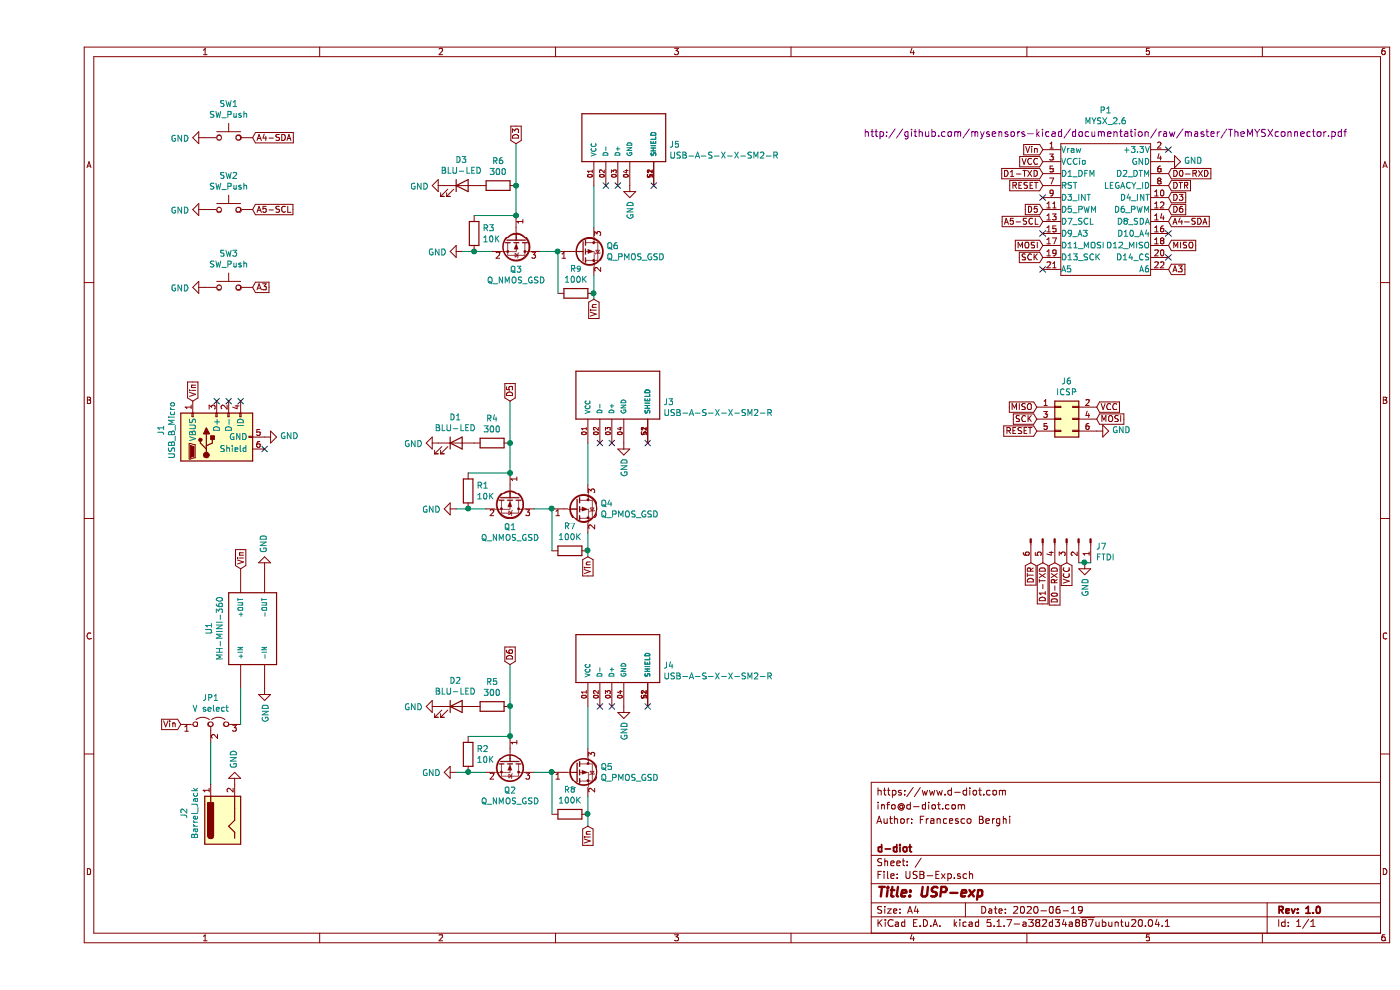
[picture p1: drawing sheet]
EESchema Schematic File Version 4
EELAYER 30 0
EELAYER END
$Descr A4 11693 8268
encoding utf-8
Sheet 1 1
Title "USP-exp"
Date "2020-06-19"
Rev "1.0"
Comp "d-diot"
Comment1 ""
Comment2 "Author: Francesco Berghi"
Comment3 "info@d-diot.com"
Comment4 "https://www.d-diot.com"
$EndDescr
$Comp
L mysensors_connectors:MYSX_2.6 P1
U 1 1
P 8400 1250
F 0 "P1" H 8925 1581 50  0000 C CNN
F 1 "MYSX_2.6" H 8925 1490 50  0000 C CNN
F 2 "mysensors_connectors:MYSX_2.6_SOCKET" H 8400 50  60  0001 C CNN
F 3 "http://github.com/mysensors-kicad/documentation/raw/master/TheMYSXconnector.pdf" H 8925 1391 60  0000 C CNN
F 4 "Female 2.54 mm pin header THT 2x11" H 8400 1250 50  0001 C CNN "Description"
F 5 "https://lcsc.com/product-detail/Pin-Header-Female-Header_CONNFLY-Elec-DS1023-2-11SF11_C132126.html" H 8400 1250 50  0001 C CNN "Link"
F 6 "1" H 8400 1250 50  0001 C CNN "MOQ"
F 7 "DS1023-2*11SF11" H 8400 1250 50  0001 C CNN "MPN"
F 8 "CONNFLY Elec" H 8400 1250 50  0001 C CNN "Manufacturer"
F 9 "0.13" H 8400 1250 50  0001 C CNN "Price"
F 10 "C132126" H 8400 1250 50  0001 C CNN "VPN"
F 11 "LCSC" H 8400 1250 50  0001 C CNN "Vendor"
	1    8400 1250
	1    0    0    -1  
$EndComp
$Comp
L power:GND #PWR019
U 1 1
P 9450 1350
F 0 "#PWR019" H 9450 1100 50  0001 C CNN
F 1 "GND" V 9455 1222 50  0000 R CNN
F 2 "" H 9450 1350 50  0001 C CNN
F 3 "" H 9450 1350 50  0001 C CNN
	1    9450 1350
	0    -1   -1   0   
$EndComp
$Comp
L USB-A-S-X-X-SM2-R:USB-A-S-X-X-SM2-R J5
U 1 1
P 4850 1150
F 0 "J5" V 4789 720 50  0000 R CNN
F 1 "USB-A-S-X-X-SM2-R" V 4698 720 50  0000 R CNN
F 2 "USB-A-S-X-X-SM2-R:SAMTEC_USB-A-S-X-X-SM2-R" H 4850 1150 50  0001 L BNN
F 3 "https://datasheet.lcsc.com/szlcsc/1811131821_Jing-Extension-of-the-Electronic-Co-YJ-USB-AF-SMT-01_C8328.pdf" H 4850 1150 50  0001 L BNN
F 4 "7.8 mm" H 4850 1150 50  0001 L BNN "Field4"
F 5 "Manufacturer Recommendations" H 4850 1150 50  0001 L BNN "Field5"
F 6 "Samtec" H 4850 1150 50  0001 L BNN "Field6"
F 7 "USB type A female connector SMD" H 4850 1150 50  0001 C CNN "Description"
F 8 "https://lcsc.com/product-detail/USB-Connectors_Jing-Extension-of-the-Electronic-Co-YJ-USB-AF-SMT-01_C8328.html" H 4850 1150 50  0001 C CNN "Link"
F 9 "10" H 4850 1150 50  0001 C CNN "MOQ"
F 10 "YJ-USB-AF-SMT-01" H 4850 1150 50  0001 C CNN "MPN"
F 11 "Jing Extension of the Electronic Co." H 4850 1150 50  0001 C CNN "Manufacturer"
F 12 "0.46" H 4850 1150 50  0001 C CNN "Price"
F 13 "C8328" H 4850 1150 50  0001 C CNN "VPN"
F 14 "LCSC" H 4850 1150 50  0001 C CNN "Vendor"
	1    4850 1150
	0    -1   -1   0   
$EndComp
$Comp
L Connector:Barrel_Jack J2
U 1 1
P 1550 6850
F 0 "J2" H 1607 7175 50  0000 C CNN
F 1 "Barrel_Jack" H 1607 7084 50  0000 C CNN
F 2 "Connector_BarrelJack:BarrelJack_Wuerth_6941xx301002" H 1600 6810 50  0001 C CNN
F 3 "https://www.mouser.it/datasheet/2/445/694106301002-1719831.pdf" H 1600 6810 50  0001 C CNN
F 4 "5.5 mm DC Power jack " H 1550 6850 50  0001 C CNN "Description"
F 5 "https://www.mouser.it/ProductDetail/Wurth-Elektronik/694106301002?qs=a9WhcLg8qCwOEkcI62k5mA==" H 1550 6850 50  0001 C CNN "Link"
F 6 "1" H 1550 6850 50  0001 C CNN "MOQ"
F 7 "694106301002" H 1550 6850 50  0001 C CNN "MPN"
F 8 "Wuerth" H 1550 6850 50  0001 C CNN "Manufacturer"
F 9 "0.87" H 1550 6850 50  0001 C CNN "Price"
F 10 "710-694106301002 " H 1550 6850 50  0001 C CNN "VPN"
F 11 "Mouser" H 1550 6850 50  0001 C CNN "Vendor"
	1    1550 6850
	0    -1   -1   0   
$EndComp
$Comp
L USB-Exp-rescue:USB_B_Micro-Connector J1
U 1 1
P 1500 3650
F 0 "J1" H 1557 4117 50  0000 C CNN
F 1 "USB_B_Micro" H 1557 4026 50  0000 C CNN
F 2 "Connector_USB:USB_Micro-B_Molex-105017-0001" H 1650 3600 50  0001 C CNN
F 3 "https://datasheet.lcsc.com/szlcsc/1811131820_Jing-Extension-of-the-Electronic-Co-C10418_C10418.pdf" H 1650 3600 50  0001 C CNN
F 4 "Micro USB port SMD" H 1500 3650 50  0001 C CNN "Description"
F 5 "https://lcsc.com/product-detail/USB-Connectors_Jing-Extension-of-the-Electronic-Co-LCSC-MICRO-USB-5S-B-Type-horns-High-temperature_C10418.html" H 1500 3650 50  0001 C CNN "Link"
F 6 "5" H 1500 3650 50  0001 C CNN "MOQ"
F 7 "C10418" H 1500 3650 50  0001 C CNN "MPN"
F 8 "Jing Extension of the Electronic Co." H 1500 3650 50  0001 C CNN "Manufacturer"
F 9 "0.26" H 1500 3650 50  0001 C CNN "Price"
F 10 "C10418" H 1500 3650 50  0001 C CNN "VPN"
F 11 "LCSC" H 1500 3650 50  0001 C CNN "Vendor"
	1    1500 3650
	0    -1   -1   0   
$EndComp
NoConn ~ 1500 3350
NoConn ~ 1600 3350
NoConn ~ 1700 3350
NoConn ~ 1900 3750
$Comp
L power:GND #PWR05
U 1 1
P 1900 3650
F 0 "#PWR05" H 1900 3400 50  0001 C CNN
F 1 "GND" V 1905 3522 50  0000 R CNN
F 2 "" H 1900 3650 50  0001 C CNN
F 3 "" H 1900 3650 50  0001 C CNN
	1    1900 3650
	0    -1   -1   0   
$EndComp
$Comp
L power:GND #PWR04
U 1 1
P 1650 6550
F 0 "#PWR04" H 1650 6300 50  0001 C CNN
F 1 "GND" V 1655 6422 50  0000 R CNN
F 2 "" H 1650 6550 50  0001 C CNN
F 3 "" H 1650 6550 50  0001 C CNN
	1    1650 6550
	-1   0    0    1   
$EndComp
$Comp
L MH-MINI-360:MH-MINI-360 U1
U 1 1
P 1800 5250
F 0 "U1" H 1800 5617 50  0000 C CNN
F 1 "MH-MINI-360" H 1800 5526 50  0000 C CNN
F 2 "MH-MINI-360:MH-MINI-360" H 1800 5250 50  0001 L BNN
F 3 "https://www.matts-electronics.com/wp-content/uploads/2018/06/MINI-360.pdf" H 1800 5250 50  0001 C CNN
F 4 "DC adjustable buck converter mini 360" H 1800 5250 50  0001 C CNN "Description"
F 5 "https://it.aliexpress.com/item/32412017021.html" H 1800 5250 50  0001 C CNN "Link"
F 6 "1" H 1800 5250 50  0001 C CNN "MOQ"
F 7 "Mini-360" H 1800 5250 50  0001 C CNN "MPN"
F 8 "NA" H 1800 5250 50  0001 C CNN "Manufacturer"
F 9 "1" H 1800 5250 50  0001 C CNN "Price"
F 10 "NA" H 1800 5250 50  0001 C CNN "VPN"
F 11 "NA" H 1800 5250 50  0001 C CNN "Vendor"
	1    1800 5250
	0    -1   -1   0   
$EndComp
NoConn ~ 5150 1550
NoConn ~ 4850 1550
NoConn ~ 4750 1550
$Comp
L Device:Q_NMOS_GSD Q3
U 1 1
P 4000 2000
F 0 "Q3" V 4249 2000 50  0000 C CNN
F 1 "Q_NMOS_GSD" V 4340 2000 50  0000 C CNN
F 2 "Package_TO_SOT_SMD:SOT-23" H 4200 2100 50  0001 C CNN
F 3 "https://datasheet.lcsc.com/szlcsc/1912111437_JESTEK-JST2300_C404846.pdf" H 4000 2000 50  0001 C CNN
F 4 "N channel mosfet SMD SOT-23" H 4000 2000 50  0001 C CNN "Description"
F 5 "https://lcsc.com/product-detail/MOSFET_JESTEK-JST2300_C404846.html" H 4000 2000 50  0001 C CNN "Link"
F 6 "10" H 4000 2000 50  0001 C CNN "MOQ"
F 7 " JST2300" H 4000 2000 50  0001 C CNN "MPN"
F 8 "JESTEK" H 4000 2000 50  0001 C CNN "Manufacturer"
F 9 "0.41" H 4000 2000 50  0001 C CNN "Price"
F 10 "C404846" H 4000 2000 50  0001 C CNN "VPN"
F 11 "LCSC" H 4000 2000 50  0001 C CNN "Vendor"
	1    4000 2000
	0    1    1    0   
$EndComp
$Comp
L Device:Q_PMOS_GSD Q6
U 1 1
P 4550 2100
F 0 "Q6" H 4755 2146 50  0000 L CNN
F 1 "Q_PMOS_GSD" H 4755 2055 50  0000 L CNN
F 2 "Package_TO_SOT_SMD:SOT-23" H 4750 2200 50  0001 C CNN
F 3 "https://datasheet.lcsc.com/szlcsc/1912111437_JESTEK-JST3415C_C404849.pdf" H 4550 2100 50  0001 C CNN
F 4 "P channel mosfet SMD SOT-23" H 4550 2100 50  0001 C CNN "Description"
F 5 "https://lcsc.com/product-detail/MOSFET_JESTEK-JST3415C_C404849.html" H 4550 2100 50  0001 C CNN "Link"
F 6 "10" H 4550 2100 50  0001 C CNN "MOQ"
F 7 "JST3415C" H 4550 2100 50  0001 C CNN "MPN"
F 8 "JESTEK" H 4550 2100 50  0001 C CNN "Manufacturer"
F 9 "0.31" H 4550 2100 50  0001 C CNN "Price"
F 10 " C404849" H 4550 2100 50  0001 C CNN "VPN"
F 11 "LCSC" H 4550 2100 50  0001 C CNN "Vendor"
	1    4550 2100
	1    0    0    -1  
$EndComp
$Comp
L power:GND #PWR016
U 1 1
P 4950 1550
F 0 "#PWR016" H 4950 1300 50  0001 C CNN
F 1 "GND" V 4955 1422 50  0000 R CNN
F 2 "" H 4950 1550 50  0001 C CNN
F 3 "" H 4950 1550 50  0001 C CNN
	1    4950 1550
	1    0    0    -1  
$EndComp
$Comp
L power:GND #PWR013
U 1 1
P 3550 2100
F 0 "#PWR013" H 3550 1850 50  0001 C CNN
F 1 "GND" V 3555 1972 50  0000 R CNN
F 2 "" H 3550 2100 50  0001 C CNN
F 3 "" H 3550 2100 50  0001 C CNN
	1    3550 2100
	0    1    1    0   
$EndComp
$Comp
L Device:R R9
U 1 1
P 4500 2450
F 0 "R9" V 4293 2450 50  0000 C CNN
F 1 "100K" V 4384 2450 50  0000 C CNN
F 2 "Resistor_SMD:R_0805_2012Metric_Pad1.15x1.40mm_HandSolder" V 4430 2450 50  0001 C CNN
F 3 "https://datasheet.lcsc.com/szlcsc/1810301614_UNI-ROYAL-Uniroyal-Elec-TC0525F1003T5E_C57246.pdf" H 4500 2450 50  0001 C CNN
F 4 "Resistor 100 KOhm SMD 0805" H 4500 2450 50  0001 C CNN "Description"
F 5 "https://lcsc.com/product-detail/High-Precision-Low-TCR-SMD-Resistors_Uniroyal-Elec-TC0525F1003T5E_C57246.html" H 4500 2450 50  0001 C CNN "Link"
F 6 "50" H 4500 2450 50  0001 C CNN "MOQ"
F 7 "TC0525F1003T5E" H 4500 2450 50  0001 C CNN "MPN"
F 8 "UNI-ROYAL(Uniroyal Elec)" H 4500 2450 50  0001 C CNN "Manufacturer"
F 9 "0.007" H 4500 2450 50  0001 C CNN "Price"
F 10 "C57246" H 4500 2450 50  0001 C CNN "VPN"
F 11 "LCSC" H 4500 2450 50  0001 C CNN "Vendor"
	1    4500 2450
	0    1    1    0   
$EndComp
Wire Wire Line
	4200 2100 4350 2100
$Comp
L Device:R R3
U 1 1
P 3650 1950
F 0 "R3" H 3720 1996 50  0000 L CNN
F 1 "10K" H 3720 1905 50  0000 L CNN
F 2 "Resistor_SMD:R_0805_2012Metric_Pad1.15x1.40mm_HandSolder" V 3580 1950 50  0001 C CNN
F 3 "https://datasheet.lcsc.com/szlcsc/1810191713_UNI-ROYAL-Uniroyal-Elec-TC0550F1002T5E_C57859.pdf" H 3650 1950 50  0001 C CNN
F 4 "Resistor 10 KOhm SMD 0805" H 3650 1950 50  0001 C CNN "Description"
F 5 "https://lcsc.com/product-detail/High-Precision-Low-TCR-SMD-Resistors_Uniroyal-Elec-TC0550F1002T5E_C57859.html" H 3650 1950 50  0001 C CNN "Link"
F 6 "50" H 3650 1950 50  0001 C CNN "MOQ"
F 7 "TC0550F1002T5E" H 3650 1950 50  0001 C CNN "MPN"
F 8 "UNI-ROYAL(Uniroyal Elec)" H 3650 1950 50  0001 C CNN "Manufacturer"
F 9 "0.005" H 3650 1950 50  0001 C CNN "Price"
F 10 "C57859" H 3650 1950 50  0001 C CNN "VPN"
F 11 "LCSC" H 3650 1950 50  0001 C CNN "Vendor"
	1    3650 1950
	1    0    0    -1  
$EndComp
Wire Wire Line
	3550 2100 3650 2100
Connection ~ 3650 2100
Wire Wire Line
	3650 2100 3800 2100
NoConn ~ 8400 1650
Text GLabel 9450 1650 2    50   Input ~ 0
D3
Text GLabel 8400 1750 0    50   Input ~ 0
D5
Text GLabel 9450 1750 2    50   Input ~ 0
D6
$Comp
L Device:LED D3
U 1 1
P 3550 1550
F 0 "D3" H 3543 1767 50  0000 C CNN
F 1 "BLU-LED" H 3543 1676 50  0000 C CNN
F 2 "LED_SMD:LED_0805_2012Metric_Pad1.15x1.40mm_HandSolder" H 3550 1550 50  0001 C CNN
F 3 "https://datasheet.lcsc.com/szlcsc/1912191206_Foshan-NationStar-Optoelectronics-NCD0805B2_C84259.pdf" H 3550 1550 50  0001 C CNN
F 4 "Blu Led SMD 0805" H 3550 1550 50  0001 C CNN "Description"
F 5 "https://lcsc.com/product-detail/Light-Emitting-Diodes-LED_Blue-light-SMDLED-36-45mcdat2mA_C84259.html" H 3550 1550 50  0001 C CNN "Link"
F 6 "20" H 3550 1550 50  0001 C CNN "MOQ"
F 7 "NCD0805B2" H 3550 1550 50  0001 C CNN "MPN"
F 8 "Foshan NationStar Optoelectronics" H 3550 1550 50  0001 C CNN "Manufacturer"
F 9 "0.018" H 3550 1550 50  0001 C CNN "Price"
F 10 "C84259" H 3550 1550 50  0001 C CNN "VPN"
F 11 "LCSC" H 3550 1550 50  0001 C CNN "Vendor"
	1    3550 1550
	1    0    0    -1  
$EndComp
$Comp
L power:GND #PWR010
U 1 1
P 3400 1550
F 0 "#PWR010" H 3400 1300 50  0001 C CNN
F 1 "GND" V 3405 1422 50  0000 R CNN
F 2 "" H 3400 1550 50  0001 C CNN
F 3 "" H 3400 1550 50  0001 C CNN
	1    3400 1550
	0    1    1    0   
$EndComp
$Comp
L Device:R R6
U 1 1
P 3850 1550
F 0 "R6" V 3643 1550 50  0000 C CNN
F 1 "300" V 3734 1550 50  0000 C CNN
F 2 "Resistor_SMD:R_0805_2012Metric_Pad1.15x1.40mm_HandSolder" V 3780 1550 50  0001 C CNN
F 3 "https://datasheet.lcsc.com/szlcsc/1811011214_UNI-ROYAL-Uniroyal-Elec-TC0525F3000T5E_C61685.pdf" H 3850 1550 50  0001 C CNN
F 4 "Resistor 300 Ohm SMD 0805" H 3850 1550 50  0001 C CNN "Description"
F 5 "https://lcsc.com/product-detail/High-Precision-Low-TCR-SMD-Resistors_Uniroyal-Elec-TC0525F3000T5E_C61685.html" H 3850 1550 50  0001 C CNN "Link"
F 6 "50" H 3850 1550 50  0001 C CNN "MOQ"
F 7 "TC0525F3000T5E" H 3850 1550 50  0001 C CNN "MPN"
F 8 "UNI-ROYAL(Uniroyal Elec)" H 3850 1550 50  0001 C CNN "Manufacturer"
F 9 "0.007" H 3850 1550 50  0001 C CNN "Price"
F 10 "C61685" H 3850 1550 50  0001 C CNN "VPN"
F 11 "LCSC" H 3850 1550 50  0001 C CNN "Vendor"
	1    3850 1550
	0    1    1    0   
$EndComp
Wire Wire Line
	3650 1800 4000 1800
Wire Wire Line
	4000 1800 4000 1550
Connection ~ 4000 1800
Text GLabel 4000 1200 1    50   Input ~ 0
D3
Wire Wire Line
	4000 1200 4000 1550
Connection ~ 4000 1550
$Comp
L USB-A-S-X-X-SM2-R:USB-A-S-X-X-SM2-R J3
U 1 1
P 4800 3300
F 0 "J3" V 4739 2870 50  0000 R CNN
F 1 "USB-A-S-X-X-SM2-R" V 4648 2870 50  0000 R CNN
F 2 "USB-A-S-X-X-SM2-R:SAMTEC_USB-A-S-X-X-SM2-R" H 4800 3300 50  0001 L BNN
F 3 "https://datasheet.lcsc.com/szlcsc/1811131821_Jing-Extension-of-the-Electronic-Co-YJ-USB-AF-SMT-01_C8328.pdf" H 4800 3300 50  0001 L BNN
F 4 "7.8 mm" H 4800 3300 50  0001 L BNN "Field4"
F 5 "Manufacturer Recommendations" H 4800 3300 50  0001 L BNN "Field5"
F 6 "Samtec" H 4800 3300 50  0001 L BNN "Field6"
F 7 "USB type A female connector SMD" H 4800 3300 50  0001 C CNN "Description"
F 8 "https://lcsc.com/product-detail/USB-Connectors_Jing-Extension-of-the-Electronic-Co-YJ-USB-AF-SMT-01_C8328.html" H 4800 3300 50  0001 C CNN "Link"
F 9 "10" H 4800 3300 50  0001 C CNN "MOQ"
F 10 "YJ-USB-AF-SMT-01" H 4800 3300 50  0001 C CNN "MPN"
F 11 "Jing Extension of the Electronic Co." H 4800 3300 50  0001 C CNN "Manufacturer"
F 12 "0.46" H 4800 3300 50  0001 C CNN "Price"
F 13 "C8328" H 4800 3300 50  0001 C CNN "VPN"
F 14 "LCSC" H 4800 3300 50  0001 C CNN "Vendor"
	1    4800 3300
	0    -1   -1   0   
$EndComp
NoConn ~ 5100 3700
NoConn ~ 4800 3700
NoConn ~ 4700 3700
$Comp
L Device:Q_NMOS_GSD Q1
U 1 1
P 3950 4150
F 0 "Q1" V 4199 4150 50  0000 C CNN
F 1 "Q_NMOS_GSD" V 4290 4150 50  0000 C CNN
F 2 "Package_TO_SOT_SMD:SOT-23" H 4150 4250 50  0001 C CNN
F 3 "https://datasheet.lcsc.com/szlcsc/1912111437_JESTEK-JST2300_C404846.pdf" H 3950 4150 50  0001 C CNN
F 4 "N channel mosfet SMD SOT-23" H 3950 4150 50  0001 C CNN "Description"
F 5 "https://lcsc.com/product-detail/MOSFET_JESTEK-JST2300_C404846.html" H 3950 4150 50  0001 C CNN "Link"
F 6 "10" H 3950 4150 50  0001 C CNN "MOQ"
F 7 " JST2300" H 3950 4150 50  0001 C CNN "MPN"
F 8 "JESTEK" H 3950 4150 50  0001 C CNN "Manufacturer"
F 9 "0.41" H 3950 4150 50  0001 C CNN "Price"
F 10 "C404846" H 3950 4150 50  0001 C CNN "VPN"
F 11 "LCSC" H 3950 4150 50  0001 C CNN "Vendor"
	1    3950 4150
	0    1    1    0   
$EndComp
$Comp
L Device:Q_PMOS_GSD Q4
U 1 1
P 4500 4250
F 0 "Q4" H 4705 4296 50  0000 L CNN
F 1 "Q_PMOS_GSD" H 4705 4205 50  0000 L CNN
F 2 "Package_TO_SOT_SMD:SOT-23" H 4700 4350 50  0001 C CNN
F 3 "https://datasheet.lcsc.com/szlcsc/1912111437_JESTEK-JST3415C_C404849.pdf" H 4500 4250 50  0001 C CNN
F 4 "P channel mosfet SMD SOT-23" H 4500 4250 50  0001 C CNN "Description"
F 5 "https://lcsc.com/product-detail/MOSFET_JESTEK-JST3415C_C404849.html" H 4500 4250 50  0001 C CNN "Link"
F 6 "10" H 4500 4250 50  0001 C CNN "MOQ"
F 7 "JST3415C" H 4500 4250 50  0001 C CNN "MPN"
F 8 "JESTEK" H 4500 4250 50  0001 C CNN "Manufacturer"
F 9 "0.31" H 4500 4250 50  0001 C CNN "Price"
F 10 " C404849" H 4500 4250 50  0001 C CNN "VPN"
F 11 "LCSC" H 4500 4250 50  0001 C CNN "Vendor"
	1    4500 4250
	1    0    0    -1  
$EndComp
$Comp
L power:GND #PWR014
U 1 1
P 4900 3700
F 0 "#PWR014" H 4900 3450 50  0001 C CNN
F 1 "GND" V 4905 3572 50  0000 R CNN
F 2 "" H 4900 3700 50  0001 C CNN
F 3 "" H 4900 3700 50  0001 C CNN
	1    4900 3700
	1    0    0    -1  
$EndComp
$Comp
L power:GND #PWR011
U 1 1
P 3500 4250
F 0 "#PWR011" H 3500 4000 50  0001 C CNN
F 1 "GND" V 3505 4122 50  0000 R CNN
F 2 "" H 3500 4250 50  0001 C CNN
F 3 "" H 3500 4250 50  0001 C CNN
	1    3500 4250
	0    1    1    0   
$EndComp
$Comp
L Device:R R7
U 1 1
P 4450 4600
F 0 "R7" V 4243 4600 50  0000 C CNN
F 1 "100K" V 4334 4600 50  0000 C CNN
F 2 "Resistor_SMD:R_0805_2012Metric_Pad1.15x1.40mm_HandSolder" V 4380 4600 50  0001 C CNN
F 3 "https://datasheet.lcsc.com/szlcsc/1810301614_UNI-ROYAL-Uniroyal-Elec-TC0525F1003T5E_C57246.pdf" H 4450 4600 50  0001 C CNN
F 4 "Resistor 100 KOhm SMD 0805" H 4450 4600 50  0001 C CNN "Description"
F 5 "https://lcsc.com/product-detail/High-Precision-Low-TCR-SMD-Resistors_Uniroyal-Elec-TC0525F1003T5E_C57246.html" H 4450 4600 50  0001 C CNN "Link"
F 6 "50" H 4450 4600 50  0001 C CNN "MOQ"
F 7 "TC0525F1003T5E" H 4450 4600 50  0001 C CNN "MPN"
F 8 "UNI-ROYAL(Uniroyal Elec)" H 4450 4600 50  0001 C CNN "Manufacturer"
F 9 "0.007" H 4450 4600 50  0001 C CNN "Price"
F 10 "C57246" H 4450 4600 50  0001 C CNN "VPN"
F 11 "LCSC" H 4450 4600 50  0001 C CNN "Vendor"
	1    4450 4600
	0    1    1    0   
$EndComp
Wire Wire Line
	4150 4250 4300 4250
$Comp
L Device:R R1
U 1 1
P 3600 4100
F 0 "R1" H 3670 4146 50  0000 L CNN
F 1 "10K" H 3670 4055 50  0000 L CNN
F 2 "Resistor_SMD:R_0805_2012Metric_Pad1.15x1.40mm_HandSolder" V 3530 4100 50  0001 C CNN
F 3 "https://datasheet.lcsc.com/szlcsc/1810191713_UNI-ROYAL-Uniroyal-Elec-TC0550F1002T5E_C57859.pdf" H 3600 4100 50  0001 C CNN
F 4 "Resistor 10 KOhm SMD 0805" H 3600 4100 50  0001 C CNN "Description"
F 5 "https://lcsc.com/product-detail/High-Precision-Low-TCR-SMD-Resistors_Uniroyal-Elec-TC0550F1002T5E_C57859.html" H 3600 4100 50  0001 C CNN "Link"
F 6 "50" H 3600 4100 50  0001 C CNN "MOQ"
F 7 "TC0550F1002T5E" H 3600 4100 50  0001 C CNN "MPN"
F 8 "UNI-ROYAL(Uniroyal Elec)" H 3600 4100 50  0001 C CNN "Manufacturer"
F 9 "0.005" H 3600 4100 50  0001 C CNN "Price"
F 10 "C57859" H 3600 4100 50  0001 C CNN "VPN"
F 11 "LCSC" H 3600 4100 50  0001 C CNN "Vendor"
	1    3600 4100
	1    0    0    -1  
$EndComp
Wire Wire Line
	3500 4250 3600 4250
Connection ~ 3600 4250
Wire Wire Line
	3600 4250 3750 4250
$Comp
L Device:LED D1
U 1 1
P 3500 3700
F 0 "D1" H 3493 3917 50  0000 C CNN
F 1 "BLU-LED" H 3493 3826 50  0000 C CNN
F 2 "LED_SMD:LED_0805_2012Metric_Pad1.15x1.40mm_HandSolder" H 3500 3700 50  0001 C CNN
F 3 "https://datasheet.lcsc.com/szlcsc/1912191206_Foshan-NationStar-Optoelectronics-NCD0805B2_C84259.pdf" H 3500 3700 50  0001 C CNN
F 4 "Blu Led SMD 0805" H 3500 3700 50  0001 C CNN "Description"
F 5 "https://lcsc.com/product-detail/Light-Emitting-Diodes-LED_Blue-light-SMDLED-36-45mcdat2mA_C84259.html" H 3500 3700 50  0001 C CNN "Link"
F 6 "20" H 3500 3700 50  0001 C CNN "MOQ"
F 7 "NCD0805B2" H 3500 3700 50  0001 C CNN "MPN"
F 8 "Foshan NationStar Optoelectronics" H 3500 3700 50  0001 C CNN "Manufacturer"
F 9 "0.018" H 3500 3700 50  0001 C CNN "Price"
F 10 "C84259" H 3500 3700 50  0001 C CNN "VPN"
F 11 "LCSC" H 3500 3700 50  0001 C CNN "Vendor"
	1    3500 3700
	1    0    0    -1  
$EndComp
$Comp
L power:GND #PWR08
U 1 1
P 3350 3700
F 0 "#PWR08" H 3350 3450 50  0001 C CNN
F 1 "GND" V 3355 3572 50  0000 R CNN
F 2 "" H 3350 3700 50  0001 C CNN
F 3 "" H 3350 3700 50  0001 C CNN
	1    3350 3700
	0    1    1    0   
$EndComp
$Comp
L Device:R R4
U 1 1
P 3800 3700
F 0 "R4" V 3593 3700 50  0000 C CNN
F 1 "300" V 3684 3700 50  0000 C CNN
F 2 "Resistor_SMD:R_0805_2012Metric_Pad1.15x1.40mm_HandSolder" V 3730 3700 50  0001 C CNN
F 3 "https://datasheet.lcsc.com/szlcsc/1811011214_UNI-ROYAL-Uniroyal-Elec-TC0525F3000T5E_C61685.pdf" H 3800 3700 50  0001 C CNN
F 4 "Resistor 300 Ohm SMD 0805" H 3800 3700 50  0001 C CNN "Description"
F 5 "https://lcsc.com/product-detail/High-Precision-Low-TCR-SMD-Resistors_Uniroyal-Elec-TC0525F3000T5E_C61685.html" H 3800 3700 50  0001 C CNN "Link"
F 6 "50" H 3800 3700 50  0001 C CNN "MOQ"
F 7 "TC0525F3000T5E" H 3800 3700 50  0001 C CNN "MPN"
F 8 "UNI-ROYAL(Uniroyal Elec)" H 3800 3700 50  0001 C CNN "Manufacturer"
F 9 "0.007" H 3800 3700 50  0001 C CNN "Price"
F 10 "C61685" H 3800 3700 50  0001 C CNN "VPN"
F 11 "LCSC" H 3800 3700 50  0001 C CNN "Vendor"
	1    3800 3700
	0    1    1    0   
$EndComp
Wire Wire Line
	3600 3950 3950 3950
Wire Wire Line
	3950 3950 3950 3700
Connection ~ 3950 3950
Wire Wire Line
	3950 3350 3950 3700
Connection ~ 3950 3700
$Comp
L USB-A-S-X-X-SM2-R:USB-A-S-X-X-SM2-R J4
U 1 1
P 4800 5500
F 0 "J4" V 4739 5070 50  0000 R CNN
F 1 "USB-A-S-X-X-SM2-R" V 4648 5070 50  0000 R CNN
F 2 "USB-A-S-X-X-SM2-R:SAMTEC_USB-A-S-X-X-SM2-R" H 4800 5500 50  0001 L BNN
F 3 "https://datasheet.lcsc.com/szlcsc/1811131821_Jing-Extension-of-the-Electronic-Co-YJ-USB-AF-SMT-01_C8328.pdf" H 4800 5500 50  0001 L BNN
F 4 "7.8 mm" H 4800 5500 50  0001 L BNN "Field4"
F 5 "Manufacturer Recommendations" H 4800 5500 50  0001 L BNN "Field5"
F 6 "Samtec" H 4800 5500 50  0001 L BNN "Field6"
F 7 "USB type A female connector SMD" H 4800 5500 50  0001 C CNN "Description"
F 8 "https://lcsc.com/product-detail/USB-Connectors_Jing-Extension-of-the-Electronic-Co-YJ-USB-AF-SMT-01_C8328.html" H 4800 5500 50  0001 C CNN "Link"
F 9 "10" H 4800 5500 50  0001 C CNN "MOQ"
F 10 "YJ-USB-AF-SMT-01" H 4800 5500 50  0001 C CNN "MPN"
F 11 "Jing Extension of the Electronic Co." H 4800 5500 50  0001 C CNN "Manufacturer"
F 12 "0.46" H 4800 5500 50  0001 C CNN "Price"
F 13 "C8328" H 4800 5500 50  0001 C CNN "VPN"
F 14 "LCSC" H 4800 5500 50  0001 C CNN "Vendor"
	1    4800 5500
	0    -1   -1   0   
$EndComp
NoConn ~ 5100 5900
NoConn ~ 4800 5900
NoConn ~ 4700 5900
$Comp
L Device:Q_NMOS_GSD Q2
U 1 1
P 3950 6350
F 0 "Q2" V 4199 6350 50  0000 C CNN
F 1 "Q_NMOS_GSD" V 4290 6350 50  0000 C CNN
F 2 "Package_TO_SOT_SMD:SOT-23" H 4150 6450 50  0001 C CNN
F 3 "https://datasheet.lcsc.com/szlcsc/1912111437_JESTEK-JST2300_C404846.pdf" H 3950 6350 50  0001 C CNN
F 4 "N channel mosfet SMD SOT-23" H 3950 6350 50  0001 C CNN "Description"
F 5 "https://lcsc.com/product-detail/MOSFET_JESTEK-JST2300_C404846.html" H 3950 6350 50  0001 C CNN "Link"
F 6 "10" H 3950 6350 50  0001 C CNN "MOQ"
F 7 " JST2300" H 3950 6350 50  0001 C CNN "MPN"
F 8 "JESTEK" H 3950 6350 50  0001 C CNN "Manufacturer"
F 9 "0.41" H 3950 6350 50  0001 C CNN "Price"
F 10 "C404846" H 3950 6350 50  0001 C CNN "VPN"
F 11 "LCSC" H 3950 6350 50  0001 C CNN "Vendor"
	1    3950 6350
	0    1    1    0   
$EndComp
$Comp
L Device:Q_PMOS_GSD Q5
U 1 1
P 4500 6450
F 0 "Q5" H 4705 6496 50  0000 L CNN
F 1 "Q_PMOS_GSD" H 4705 6405 50  0000 L CNN
F 2 "Package_TO_SOT_SMD:SOT-23" H 4700 6550 50  0001 C CNN
F 3 "https://datasheet.lcsc.com/szlcsc/1912111437_JESTEK-JST3415C_C404849.pdf" H 4500 6450 50  0001 C CNN
F 4 "P channel mosfet SMD SOT-23" H 4500 6450 50  0001 C CNN "Description"
F 5 "https://lcsc.com/product-detail/MOSFET_JESTEK-JST3415C_C404849.html" H 4500 6450 50  0001 C CNN "Link"
F 6 "10" H 4500 6450 50  0001 C CNN "MOQ"
F 7 "JST3415C" H 4500 6450 50  0001 C CNN "MPN"
F 8 "JESTEK" H 4500 6450 50  0001 C CNN "Manufacturer"
F 9 "0.31" H 4500 6450 50  0001 C CNN "Price"
F 10 " C404849" H 4500 6450 50  0001 C CNN "VPN"
F 11 "LCSC" H 4500 6450 50  0001 C CNN "Vendor"
	1    4500 6450
	1    0    0    -1  
$EndComp
$Comp
L power:GND #PWR015
U 1 1
P 4900 5900
F 0 "#PWR015" H 4900 5650 50  0001 C CNN
F 1 "GND" V 4905 5772 50  0000 R CNN
F 2 "" H 4900 5900 50  0001 C CNN
F 3 "" H 4900 5900 50  0001 C CNN
	1    4900 5900
	1    0    0    -1  
$EndComp
$Comp
L power:GND #PWR012
U 1 1
P 3500 6450
F 0 "#PWR012" H 3500 6200 50  0001 C CNN
F 1 "GND" V 3505 6322 50  0000 R CNN
F 2 "" H 3500 6450 50  0001 C CNN
F 3 "" H 3500 6450 50  0001 C CNN
	1    3500 6450
	0    1    1    0   
$EndComp
$Comp
L Device:R R8
U 1 1
P 4450 6800
F 0 "R8" V 4243 6800 50  0000 C CNN
F 1 "100K" V 4334 6800 50  0000 C CNN
F 2 "Resistor_SMD:R_0805_2012Metric_Pad1.15x1.40mm_HandSolder" V 4380 6800 50  0001 C CNN
F 3 "https://datasheet.lcsc.com/szlcsc/1810301614_UNI-ROYAL-Uniroyal-Elec-TC0525F1003T5E_C57246.pdf" H 4450 6800 50  0001 C CNN
F 4 "Resistor 100 KOhm SMD 0805" H 4450 6800 50  0001 C CNN "Description"
F 5 "https://lcsc.com/product-detail/High-Precision-Low-TCR-SMD-Resistors_Uniroyal-Elec-TC0525F1003T5E_C57246.html" H 4450 6800 50  0001 C CNN "Link"
F 6 "50" H 4450 6800 50  0001 C CNN "MOQ"
F 7 "TC0525F1003T5E" H 4450 6800 50  0001 C CNN "MPN"
F 8 "UNI-ROYAL(Uniroyal Elec)" H 4450 6800 50  0001 C CNN "Manufacturer"
F 9 "0.007" H 4450 6800 50  0001 C CNN "Price"
F 10 "C57246" H 4450 6800 50  0001 C CNN "VPN"
F 11 "LCSC" H 4450 6800 50  0001 C CNN "Vendor"
	1    4450 6800
	0    1    1    0   
$EndComp
Wire Wire Line
	4150 6450 4300 6450
$Comp
L Device:R R2
U 1 1
P 3600 6300
F 0 "R2" H 3670 6346 50  0000 L CNN
F 1 "10K" H 3670 6255 50  0000 L CNN
F 2 "Resistor_SMD:R_0805_2012Metric_Pad1.15x1.40mm_HandSolder" V 3530 6300 50  0001 C CNN
F 3 "https://datasheet.lcsc.com/szlcsc/1810191713_UNI-ROYAL-Uniroyal-Elec-TC0550F1002T5E_C57859.pdf" H 3600 6300 50  0001 C CNN
F 4 "Resistor 10 KOhm SMD 0805" H 3600 6300 50  0001 C CNN "Description"
F 5 "https://lcsc.com/product-detail/High-Precision-Low-TCR-SMD-Resistors_Uniroyal-Elec-TC0550F1002T5E_C57859.html" H 3600 6300 50  0001 C CNN "Link"
F 6 "50" H 3600 6300 50  0001 C CNN "MOQ"
F 7 "TC0550F1002T5E" H 3600 6300 50  0001 C CNN "MPN"
F 8 "UNI-ROYAL(Uniroyal Elec)" H 3600 6300 50  0001 C CNN "Manufacturer"
F 9 "0.005" H 3600 6300 50  0001 C CNN "Price"
F 10 "C57859" H 3600 6300 50  0001 C CNN "VPN"
F 11 "LCSC" H 3600 6300 50  0001 C CNN "Vendor"
	1    3600 6300
	1    0    0    -1  
$EndComp
Wire Wire Line
	3500 6450 3600 6450
Connection ~ 3600 6450
Wire Wire Line
	3600 6450 3750 6450
$Comp
L Device:LED D2
U 1 1
P 3500 5900
F 0 "D2" H 3493 6117 50  0000 C CNN
F 1 "BLU-LED" H 3493 6026 50  0000 C CNN
F 2 "LED_SMD:LED_0805_2012Metric_Pad1.15x1.40mm_HandSolder" H 3500 5900 50  0001 C CNN
F 3 "https://datasheet.lcsc.com/szlcsc/1912191206_Foshan-NationStar-Optoelectronics-NCD0805B2_C84259.pdf" H 3500 5900 50  0001 C CNN
F 4 "Blu Led SMD 0805" H 3500 5900 50  0001 C CNN "Description"
F 5 "https://lcsc.com/product-detail/Light-Emitting-Diodes-LED_Blue-light-SMDLED-36-45mcdat2mA_C84259.html" H 3500 5900 50  0001 C CNN "Link"
F 6 "20" H 3500 5900 50  0001 C CNN "MOQ"
F 7 "NCD0805B2" H 3500 5900 50  0001 C CNN "MPN"
F 8 "Foshan NationStar Optoelectronics" H 3500 5900 50  0001 C CNN "Manufacturer"
F 9 "0.018" H 3500 5900 50  0001 C CNN "Price"
F 10 "C84259" H 3500 5900 50  0001 C CNN "VPN"
F 11 "LCSC" H 3500 5900 50  0001 C CNN "Vendor"
	1    3500 5900
	1    0    0    -1  
$EndComp
$Comp
L power:GND #PWR09
U 1 1
P 3350 5900
F 0 "#PWR09" H 3350 5650 50  0001 C CNN
F 1 "GND" V 3355 5772 50  0000 R CNN
F 2 "" H 3350 5900 50  0001 C CNN
F 3 "" H 3350 5900 50  0001 C CNN
	1    3350 5900
	0    1    1    0   
$EndComp
$Comp
L Device:R R5
U 1 1
P 3800 5900
F 0 "R5" V 3593 5900 50  0000 C CNN
F 1 "300" V 3684 5900 50  0000 C CNN
F 2 "Resistor_SMD:R_0805_2012Metric_Pad1.15x1.40mm_HandSolder" V 3730 5900 50  0001 C CNN
F 3 "https://datasheet.lcsc.com/szlcsc/1811011214_UNI-ROYAL-Uniroyal-Elec-TC0525F3000T5E_C61685.pdf" H 3800 5900 50  0001 C CNN
F 4 "Resistor 300 Ohm SMD 0805" H 3800 5900 50  0001 C CNN "Description"
F 5 "https://lcsc.com/product-detail/High-Precision-Low-TCR-SMD-Resistors_Uniroyal-Elec-TC0525F3000T5E_C61685.html" H 3800 5900 50  0001 C CNN "Link"
F 6 "50" H 3800 5900 50  0001 C CNN "MOQ"
F 7 "TC0525F3000T5E" H 3800 5900 50  0001 C CNN "MPN"
F 8 "UNI-ROYAL(Uniroyal Elec)" H 3800 5900 50  0001 C CNN "Manufacturer"
F 9 "0.007" H 3800 5900 50  0001 C CNN "Price"
F 10 "C61685" H 3800 5900 50  0001 C CNN "VPN"
F 11 "LCSC" H 3800 5900 50  0001 C CNN "Vendor"
	1    3800 5900
	0    1    1    0   
$EndComp
Wire Wire Line
	3600 6150 3950 6150
Wire Wire Line
	3950 6150 3950 5900
Connection ~ 3950 6150
Wire Wire Line
	3950 5550 3950 5900
Connection ~ 3950 5900
Text GLabel 3950 3350 1    50   Input ~ 0
D5
Text GLabel 3950 5550 1    50   Input ~ 0
D6
Text GLabel 8400 1850 0    50   Input ~ 0
A5-SCL
Text GLabel 9450 1850 2    50   Input ~ 0
A4-SDA
NoConn ~ 8400 1950
NoConn ~ 9450 1950
NoConn ~ 8400 2250
Text GLabel 9450 2250 2    50   Input ~ 0
A3
$Comp
L Switch:SW_Push SW1
U 1 1
P 1600 1150
F 0 "SW1" H 1600 1435 50  0000 C CNN
F 1 "SW_Push" H 1600 1344 50  0000 C CNN
F 2 "1437566-3:SW_1437566-3" H 1600 1350 50  0001 C CNN
F 3 "NA" H 1600 1350 50  0001 C CNN
F 4 "Push button SMD 3x6x2.5 mm" H 1600 1150 50  0001 C CNN "Description"
F 5 "https://www.ebay.it/itm/100pcs-3X6X2-5mm-Tactile-Push-Button-Switch-Tact-Switch-Micro-Switch-2-Pin/323117721121?ssPageName=STRK%3AMEBIDX%3AIT&_trksid=p2057872.m2749.l2649" H 1600 1150 50  0001 C CNN "Link"
F 6 "100" H 1600 1150 50  0001 C CNN "MOQ"
F 7 "NA" H 1600 1150 50  0001 C CNN "MPN"
F 8 "NA" H 1600 1150 50  0001 C CNN "Manufacturer"
F 9 "0.012" H 1600 1150 50  0001 C CNN "Price"
F 10 "NA" H 1600 1150 50  0001 C CNN "VPN"
F 11 "Alphago it" H 1600 1150 50  0001 C CNN "Vendor"
	1    1600 1150
	1    0    0    -1  
$EndComp
$Comp
L power:GND #PWR01
U 1 1
P 1400 1150
F 0 "#PWR01" H 1400 900 50  0001 C CNN
F 1 "GND" V 1405 1022 50  0000 R CNN
F 2 "" H 1400 1150 50  0001 C CNN
F 3 "" H 1400 1150 50  0001 C CNN
	1    1400 1150
	0    1    1    0   
$EndComp
Text GLabel 1800 1150 2    50   Input ~ 0
A4-SDA
$Comp
L Switch:SW_Push SW2
U 1 1
P 1600 1750
F 0 "SW2" H 1600 2035 50  0000 C CNN
F 1 "SW_Push" H 1600 1944 50  0000 C CNN
F 2 "1437566-3:SW_1437566-3" H 1600 1950 50  0001 C CNN
F 3 "NA" H 1600 1950 50  0001 C CNN
F 4 "Push button SMD 3x6x2.5 mm" H 1600 1750 50  0001 C CNN "Description"
F 5 "https://www.ebay.it/itm/100pcs-3X6X2-5mm-Tactile-Push-Button-Switch-Tact-Switch-Micro-Switch-2-Pin/323117721121?ssPageName=STRK%3AMEBIDX%3AIT&_trksid=p2057872.m2749.l2649" H 1600 1750 50  0001 C CNN "Link"
F 6 "100" H 1600 1750 50  0001 C CNN "MOQ"
F 7 "NA" H 1600 1750 50  0001 C CNN "MPN"
F 8 "NA" H 1600 1750 50  0001 C CNN "Manufacturer"
F 9 "0.012" H 1600 1750 50  0001 C CNN "Price"
F 10 "NA" H 1600 1750 50  0001 C CNN "VPN"
F 11 "Alphago it" H 1600 1750 50  0001 C CNN "Vendor"
	1    1600 1750
	1    0    0    -1  
$EndComp
$Comp
L power:GND #PWR02
U 1 1
P 1400 1750
F 0 "#PWR02" H 1400 1500 50  0001 C CNN
F 1 "GND" V 1405 1622 50  0000 R CNN
F 2 "" H 1400 1750 50  0001 C CNN
F 3 "" H 1400 1750 50  0001 C CNN
	1    1400 1750
	0    1    1    0   
$EndComp
Text GLabel 1800 1750 2    50   Input ~ 0
A5-SCL
$Comp
L Switch:SW_Push SW3
U 1 1
P 1600 2400
F 0 "SW3" H 1600 2685 50  0000 C CNN
F 1 "SW_Push" H 1600 2594 50  0000 C CNN
F 2 "1437566-3:SW_1437566-3" H 1600 2600 50  0001 C CNN
F 3 "NA" H 1600 2600 50  0001 C CNN
F 4 "Push button SMD 3x6x2.5 mm" H 1600 2400 50  0001 C CNN "Description"
F 5 "https://www.ebay.it/itm/100pcs-3X6X2-5mm-Tactile-Push-Button-Switch-Tact-Switch-Micro-Switch-2-Pin/323117721121?ssPageName=STRK%3AMEBIDX%3AIT&_trksid=p2057872.m2749.l2649" H 1600 2400 50  0001 C CNN "Link"
F 6 "100" H 1600 2400 50  0001 C CNN "MOQ"
F 7 "NA" H 1600 2400 50  0001 C CNN "MPN"
F 8 "NA" H 1600 2400 50  0001 C CNN "Manufacturer"
F 9 "0.012" H 1600 2400 50  0001 C CNN "Price"
F 10 "NA" H 1600 2400 50  0001 C CNN "VPN"
F 11 "Alphago it" H 1600 2400 50  0001 C CNN "Vendor"
	1    1600 2400
	1    0    0    -1  
$EndComp
$Comp
L power:GND #PWR03
U 1 1
P 1400 2400
F 0 "#PWR03" H 1400 2150 50  0001 C CNN
F 1 "GND" V 1405 2272 50  0000 R CNN
F 2 "" H 1400 2400 50  0001 C CNN
F 3 "" H 1400 2400 50  0001 C CNN
	1    1400 2400
	0    1    1    0   
$EndComp
Text GLabel 1800 2400 2    50   Input ~ 0
A3
Text GLabel 1300 3350 1    50   Input ~ 0
Vin
Text GLabel 8400 1250 0    50   Input ~ 0
Vin
Text GLabel 4650 2500 3    50   Input ~ 0
Vin
Text GLabel 4600 4650 3    50   Input ~ 0
Vin
Text GLabel 4600 6900 3    50   Input ~ 0
Vin
$Comp
L Jumper:Jumper_3_Open JP1
U 1 1
P 1450 6050
F 0 "JP1" H 1450 6274 50  0000 C CNN
F 1 "V select" H 1450 6183 50  0000 C CNN
F 2 "Connector_PinHeader_2.54mm:PinHeader_1x03_P2.54mm_Vertical" H 1450 6050 50  0001 C CNN
F 3 "https://datasheet.lcsc.com/szlcsc/1811132313_BOOMELE-Boom-Precision-Elec-C49257_C49257.pdf" H 1450 6050 50  0001 C CNN
F 4 "Male 2.54 mm pin header THT 1x03" H 1450 6050 50  0001 C CNN "Description"
F 5 "https://lcsc.com/product-detail/Pin-Header-Female-Header_BOOMELE-Boom-Precision-Elec-C49257_C49257.html" H 1450 6050 50  0001 C CNN "Link"
F 6 "50" H 1450 6050 50  0001 C CNN "MOQ"
F 7 "C49257" H 1450 6050 50  0001 C CNN "MPN"
F 8 "BOOMELE(Boom Precision Elec)" H 1450 6050 50  0001 C CNN "Manufacturer"
F 9 "0.008" H 1450 6050 50  0001 C CNN "Price"
F 10 "C49257" H 1450 6050 50  0001 C CNN "VPN"
F 11 "LCSC" H 1450 6050 50  0001 C CNN "Vendor"
	1    1450 6050
	1    0    0    -1  
$EndComp
Wire Wire Line
	1450 6550 1450 6200
Wire Wire Line
	1700 6050 1700 5750
$Comp
L power:GND #PWR07
U 1 1
P 1900 5750
F 0 "#PWR07" H 1900 5500 50  0001 C CNN
F 1 "GND" V 1905 5622 50  0000 R CNN
F 2 "" H 1900 5750 50  0001 C CNN
F 3 "" H 1900 5750 50  0001 C CNN
	1    1900 5750
	1    0    0    -1  
$EndComp
$Comp
L power:GND #PWR06
U 1 1
P 1900 4750
F 0 "#PWR06" H 1900 4500 50  0001 C CNN
F 1 "GND" V 1905 4622 50  0000 R CNN
F 2 "" H 1900 4750 50  0001 C CNN
F 3 "" H 1900 4750 50  0001 C CNN
	1    1900 4750
	-1   0    0    1   
$EndComp
Text GLabel 1200 6050 0    50   Input ~ 0
Vin
Text GLabel 1700 4750 1    50   Input ~ 0
Vin
$Comp
L Connector_Generic:Conn_02x03_Odd_Even J6
U 1 1
P 8550 3500
F 0 "J6" H 8600 3817 50  0000 C CNN
F 1 "ICSP" H 8600 3726 50  0000 C CNN
F 2 "Connector_PinHeader_2.54mm:PinHeader_2x03_P2.54mm_Vertical" H 8550 3500 50  0001 C CNN
F 3 "NA" H 8550 3500 50  0001 C CNN
F 4 "Male 2.54 mm pin header THT 2x03" H 8550 3500 50  0001 C CNN "Description"
F 5 "https://lcsc.com/product-detail/Pin-Header-Female-Header_BOOMELE-Boom-Precision-Elec-C65114_C65114.html" H 8550 3500 50  0001 C CNN "Link"
F 6 "20" H 8550 3500 50  0001 C CNN "MOQ"
F 7 "C65114" H 8550 3500 50  0001 C CNN "MPN"
F 8 "BOOMELE(Boom Precision Elec)" H 8550 3500 50  0001 C CNN "Manufacturer"
F 9 "0.018" H 8550 3500 50  0001 C CNN "Price"
F 10 "C65114" H 8550 3500 50  0001 C CNN "VPN"
F 11 "LCSC" H 8550 3500 50  0001 C CNN "Vendor"
	1    8550 3500
	1    0    0    -1  
$EndComp
Text GLabel 9450 2050 2    50   Input ~ 0
MISO
Text GLabel 8350 3400 0    50   Input ~ 0
MISO
NoConn ~ 9450 1250
Text GLabel 8400 1350 0    50   Input ~ 0
VCC
Text GLabel 8850 3400 2    50   Input ~ 0
VCC
Text GLabel 8400 2150 0    50   Input ~ 0
SCK
Text GLabel 8350 3500 0    50   Input ~ 0
SCK
Text GLabel 8400 2050 0    50   Input ~ 0
MOSI
Text GLabel 8850 3500 2    50   Input ~ 0
MOSI
$Comp
L power:GND #PWR018
U 1 1
P 8850 3600
F 0 "#PWR018" H 8850 3350 50  0001 C CNN
F 1 "GND" V 8855 3472 50  0000 R CNN
F 2 "" H 8850 3600 50  0001 C CNN
F 3 "" H 8850 3600 50  0001 C CNN
	1    8850 3600
	0    -1   -1   0   
$EndComp
Text GLabel 8400 1550 0    50   Input ~ 0
RESET
Text GLabel 8350 3600 0    50   Input ~ 0
RESET
NoConn ~ 9450 2150
Text GLabel 9450 1550 2    50   Input ~ 0
DTR
$Comp
L Connector:Conn_01x06_Male J7
U 1 1
P 8600 4500
F 0 "J7" V 8662 4744 50  0000 L CNN
F 1 "FTDI" V 8753 4744 50  0000 L CNN
F 2 "Connector_PinHeader_2.54mm:PinHeader_1x06_P2.54mm_Vertical" H 8600 4500 50  0001 C CNN
F 3 "https://datasheet.lcsc.com/szlcsc/1811151537_nextron-Nextronics-Engineering-Z-211-0611-0021-001_C190819.pdf" H 8600 4500 50  0001 C CNN
F 4 "Male 2.54 mm pin header THT 1x06" H 8600 4500 50  0001 C CNN "Description"
F 5 "https://lcsc.com/product-detail/Pin-Header-Female-Header_nextron-Nextronics-Engineering-Z-211-0611-0021-001_C190819.html" H 8600 4500 50  0001 C CNN "Link"
F 6 "20" H 8600 4500 50  0001 C CNN "MOQ"
F 7 "Z-211-0611-0021-001" H 8600 4500 50  0001 C CNN "MPN"
F 8 "nextron(Nextronics Engineering)" H 8600 4500 50  0001 C CNN "Manufacturer"
F 9 "0.020" H 8600 4500 50  0001 C CNN "Price"
F 10 "C190819" H 8600 4500 50  0001 C CNN "VPN"
F 11 "LCSC" H 8600 4500 50  0001 C CNN "Vendor"
	1    8600 4500
	0    1    1    0   
$EndComp
Wire Wire Line
	8700 4700 8750 4700
$Comp
L power:GND #PWR017
U 1 1
P 8750 4700
F 0 "#PWR017" H 8750 4450 50  0001 C CNN
F 1 "GND" V 8755 4572 50  0000 R CNN
F 2 "" H 8750 4700 50  0001 C CNN
F 3 "" H 8750 4700 50  0001 C CNN
	1    8750 4700
	1    0    0    -1  
$EndComp
Connection ~ 8750 4700
Wire Wire Line
	8750 4700 8800 4700
Text GLabel 8600 4700 3    50   Input ~ 0
VCC
Text GLabel 8300 4700 3    50   Input ~ 0
DTR
Text GLabel 9450 1450 2    50   Input ~ 0
D0-RXD
Text GLabel 8500 4700 3    50   Input ~ 0
D0-RXD
Text GLabel 8400 1450 0    50   Input ~ 0
D1-TXD
Text GLabel 8400 4700 3    50   Input ~ 0
D1-TXD
Wire Wire Line
	4600 4450 4600 4600
Wire Wire Line
	4600 3700 4600 4050
Connection ~ 4600 4600
Wire Wire Line
	4600 4600 4600 4650
Wire Wire Line
	4300 4600 4300 4250
Connection ~ 4300 4250
Wire Wire Line
	4650 2300 4650 2450
Wire Wire Line
	4650 1550 4650 1900
Connection ~ 4650 2450
Wire Wire Line
	4650 2450 4650 2500
Wire Wire Line
	4350 2450 4350 2100
Connection ~ 4350 2100
Wire Wire Line
	4600 5900 4600 6250
Wire Wire Line
	4600 6900 4600 6800
Connection ~ 4600 6800
Wire Wire Line
	4600 6800 4600 6650
Wire Wire Line
	4300 6800 4300 6450
Connection ~ 4300 6450
$EndSCHEMATC
